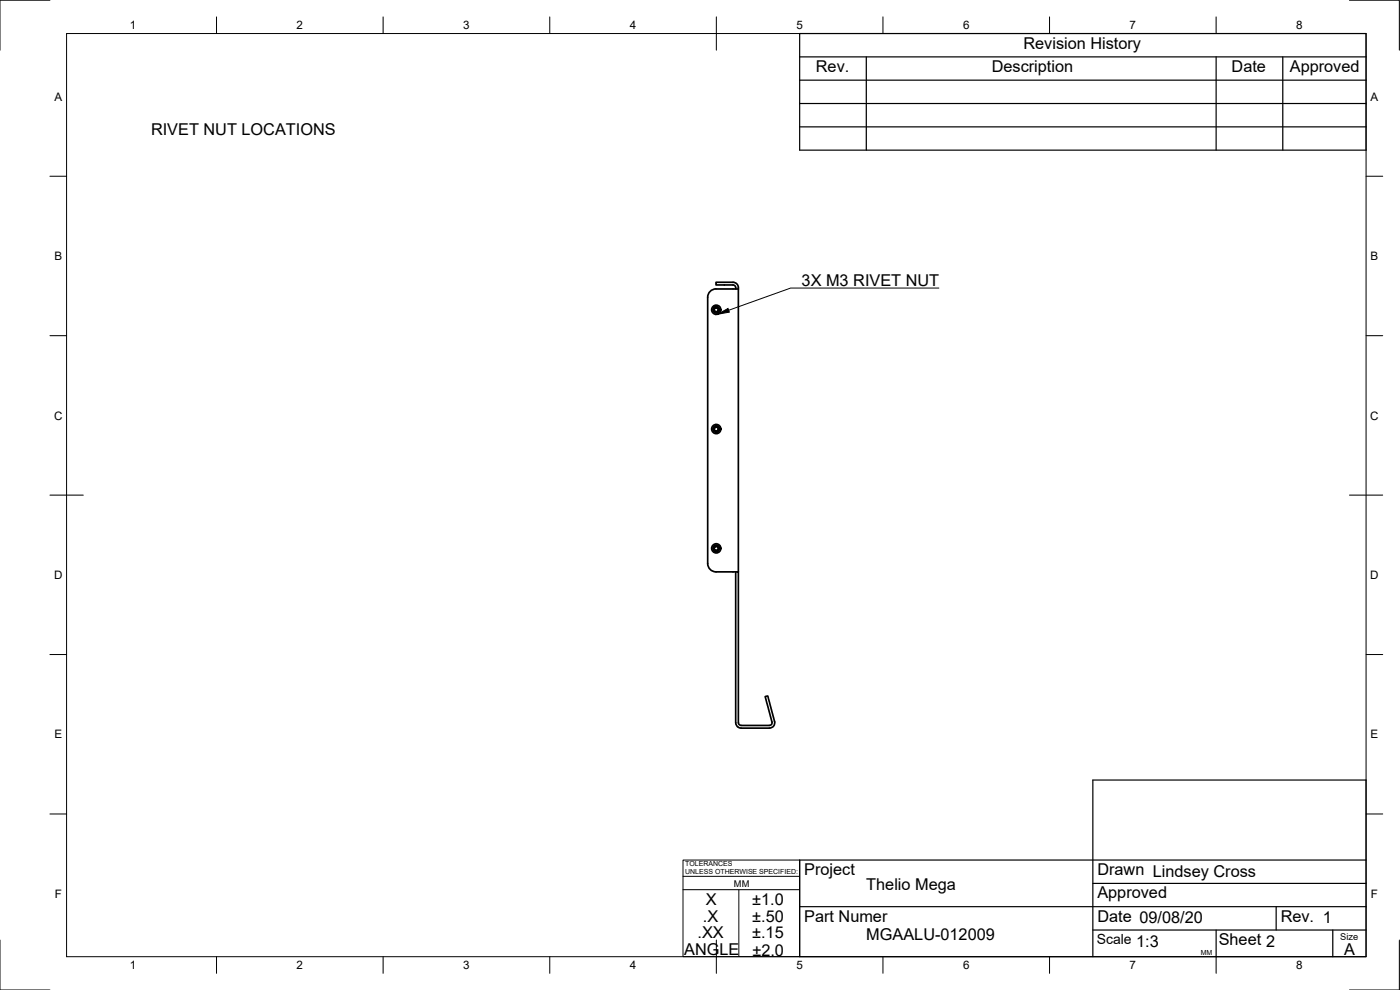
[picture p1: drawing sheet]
<svg xmlns="http://www.w3.org/2000/svg" width="420mm" height="297mm" viewBox="0 0 420 297" stroke-linecap="round" stroke-linejoin="round" font-family="sans-serif">
<!-- layer: Visible -->
<g fill="none" stroke="#000" stroke-width=".51">
<path d="M214.9 86.7h6.7M214.9 86.7a2.51 2.51 0 0 0-2.5 2.5v79.9M215 92.4l.5 .5-.3 .6-.7-.2v-.8M215 92.4h-.5l-.3 .5 .3-.6h.8l.3 .8-.5 .5-.7-.3 .1-.8M215.1 92.3l-.6 .2M220.8 86.7a.92 .92 0 0 0-.8-1.2h-5.1v-.8h5.1a1.67 1.67 0 0 1 1.6 2v84.9M215 128.2l.5 .5-.3 .6-.7-.2v-.8M215 128.2h-.5l-.3 .5 .3-.6h.8l.3 .7-.4 .6h-.4l-.4-.3 .1-.8M215.1 128.1l-.6 .2M212.4 169.1a2.51 2.51 0 0 0 2.5 2.5h6.7v45.3M215 163.9l.5 .6-.3 .6-.7-.2v-.8M215 163.9l-.5 .1-.3 .5 .3-.6h.8l.3 .7-.4 .5-.4 .1-.4-.3 .1-.8"/>
<path d="M215.1 163.9l-.6 .2M220.8 171.6l.1 45.7 .4 .7 .8 .4 8.8 .1a1.63 1.63 0 0 0 1.6-2.1l-2.1-7.6-.8 .2 2.1 7.7M231.7 216.6l-.2 .7-.6 .3-8.5 .1-.6-.3-.2-.6"/>
<circle cx="215" cy="92.9" r="1.39"/>
<circle cx="215" cy="92.9" r="1.01"/>
<circle cx="215" cy="128.7" r="1.39"/>
<circle cx="215" cy="128.7" r="1.01"/>
<circle cx="215" cy="164.5" r="1.39"/>
<circle cx="215" cy="164.5" r="1.01"/>
</g>
<!-- layer: Border -->
<g fill="none" stroke="#000" stroke-width=".3">
<path d="M15 .1h-15v15M20 10.1h390v276.9h-390zM65 5.1v5M115 5.1v5M165 5.1v5M215 5.1v10M265 5.1v5M315 5.1v5M365 5.1v5M405 .1h15v15M15 52.9h5M410 52.9h5"/>
<path d="M15 100.7h5M410 100.7h5M15 148.6h10M405 148.6h10M15 196.4h5M410 196.4h5M15 244.2h5M410 244.2h5M0 282.1v14.9h15M65 287v5M115 287v5M165 287v5"/>
<path d="M215 282.1v9.9M265 287v5M315 287v5M365 287v5M420 282.1v14.9h-15"/>
</g>
<!-- layer: TitleBlock -->
<g fill="none" stroke="#000" stroke-width=".36">
<path d="M240 10.1h170v34.9h-170zM240 17.1h170M260 17.1v27.9M365 17.1v27.9M385 17.1v27.9M240 38.1h170M240 31.1h170M240 24.1h170M410 258h-170v29h170v-53h-82v53M240 272h170M328 279h82M328 265.1h82"/>
<path d="M365 279v8M383 272v7M400 279v8"/>
</g>
<path d="M205 258h35v29h-35zM205 262.9h35M205 266.9h35M221.7 266.9v20" fill="none" stroke="#000" stroke-width=".3"/>
<!-- layer: Annotations -->
<path d="M215.4 94.3l3.1-1.8 .4 1.1z" fill="#000" stroke="#000" stroke-width=".3"/>
<path d="M281.8 86.4h-44.5l-18.6 6.7" fill="none" stroke="#000" stroke-width=".3"/>
<g font-size="4.9">
<text x="307.1" y="14.6">Revision History</text>
<text x="244.9" y="21.6">Rev.</text>
<text x="297.6" y="21.6">Description</text>
<text x="369.6" y="21.6">Date</text>
<text x="387.1" y="21.6">Approved</text>
<text x="45.3" y="40.6">RIVET NUT LOCATIONS</text>
<text x="240.6" y="85.7">3X M3 RIVET NUT</text>
<text x="241.3" y="262.6">Project</text>
<text x="329.3" y="262.6">Drawn Lindsey Cross</text>
<text x="260" y="267">Thelio Mega</text>
<text x="329.3" y="269.5">Approved</text>
<text x="211.9" y="271.6">X</text>
<text x="225.8" y="271.6">±1.0</text>
<text x="209.3" y="281.5">.XX</text>
<text x="211" y="276.5">.X</text>
<text x="225.7" y="281.6">±.15</text>
<text x="225.8" y="276.6">±.50</text>
<text x="241.3" y="276.5">Part Numer</text>
<text x="329.3" y="276.5">Date 09/08/20</text>
<text x="384.3" y="276.5">Rev. 1</text>
<text x="205.3" y="286.6">ANGLE</text>
<text x="225.8" y="286.7">±2.0</text>
<text x="260" y="282.1">MGAALU-012009</text>
<text x="341" y="284">1:3</text>
<text x="365.8" y="283.6">Sheet 2</text>
<text x="403.4" y="286.5">A</text>
</g>
<text font-size="4.2" x="329.1" y="283.1">Scale</text>
<g font-size="3.5">
<text x="39" y="8.8">1</text>
<text x="89" y="8.8">2</text>
<text x="139" y="8.8">3</text>
<text x="189" y="8.8">4</text>
<text x="239" y="8.8">5</text>
<text x="289" y="8.8">6</text>
<text x="339" y="8.8">7</text>
<text x="389" y="8.8">8</text>
<text x="16.3" y="30.2">A</text>
<text x="411.3" y="30.2">A</text>
<text x="16.3" y="78">B</text>
<text x="411.3" y="78">B</text>
<text x="16.2" y="125.9">C</text>
<text x="411.2" y="125.9">C</text>
<text x="16.2" y="173.7">D</text>
<text x="411.2" y="173.7">D</text>
<text x="16.3" y="221.6">E</text>
<text x="411.3" y="221.6">E</text>
<text x="16.4" y="269.4">F</text>
<text x="411.4" y="269.4">F</text>
<text x="39" y="290.8">1</text>
<text x="89" y="290.8">2</text>
<text x="139" y="290.8">3</text>
<text x="189" y="290.8">4</text>
<text x="239" y="290.8">5</text>
<text x="289" y="290.8">6</text>
<text x="339" y="290.8">7</text>
<text x="389" y="290.8">8</text>
</g>
<g font-size="2.8">
<text x="220.3" y="266.1">MM</text>
<text x="402.3" y="282.1">Size</text>
</g>
<g font-size="2.1">
<text x="205.6" y="259.8">TOLERANCES</text>
<text x="205.6" y="262.3">UNLESS OTHERWISE SPECIFIED:</text>
<text x="360.4" y="286.5">MM</text>
</g>
</svg>
